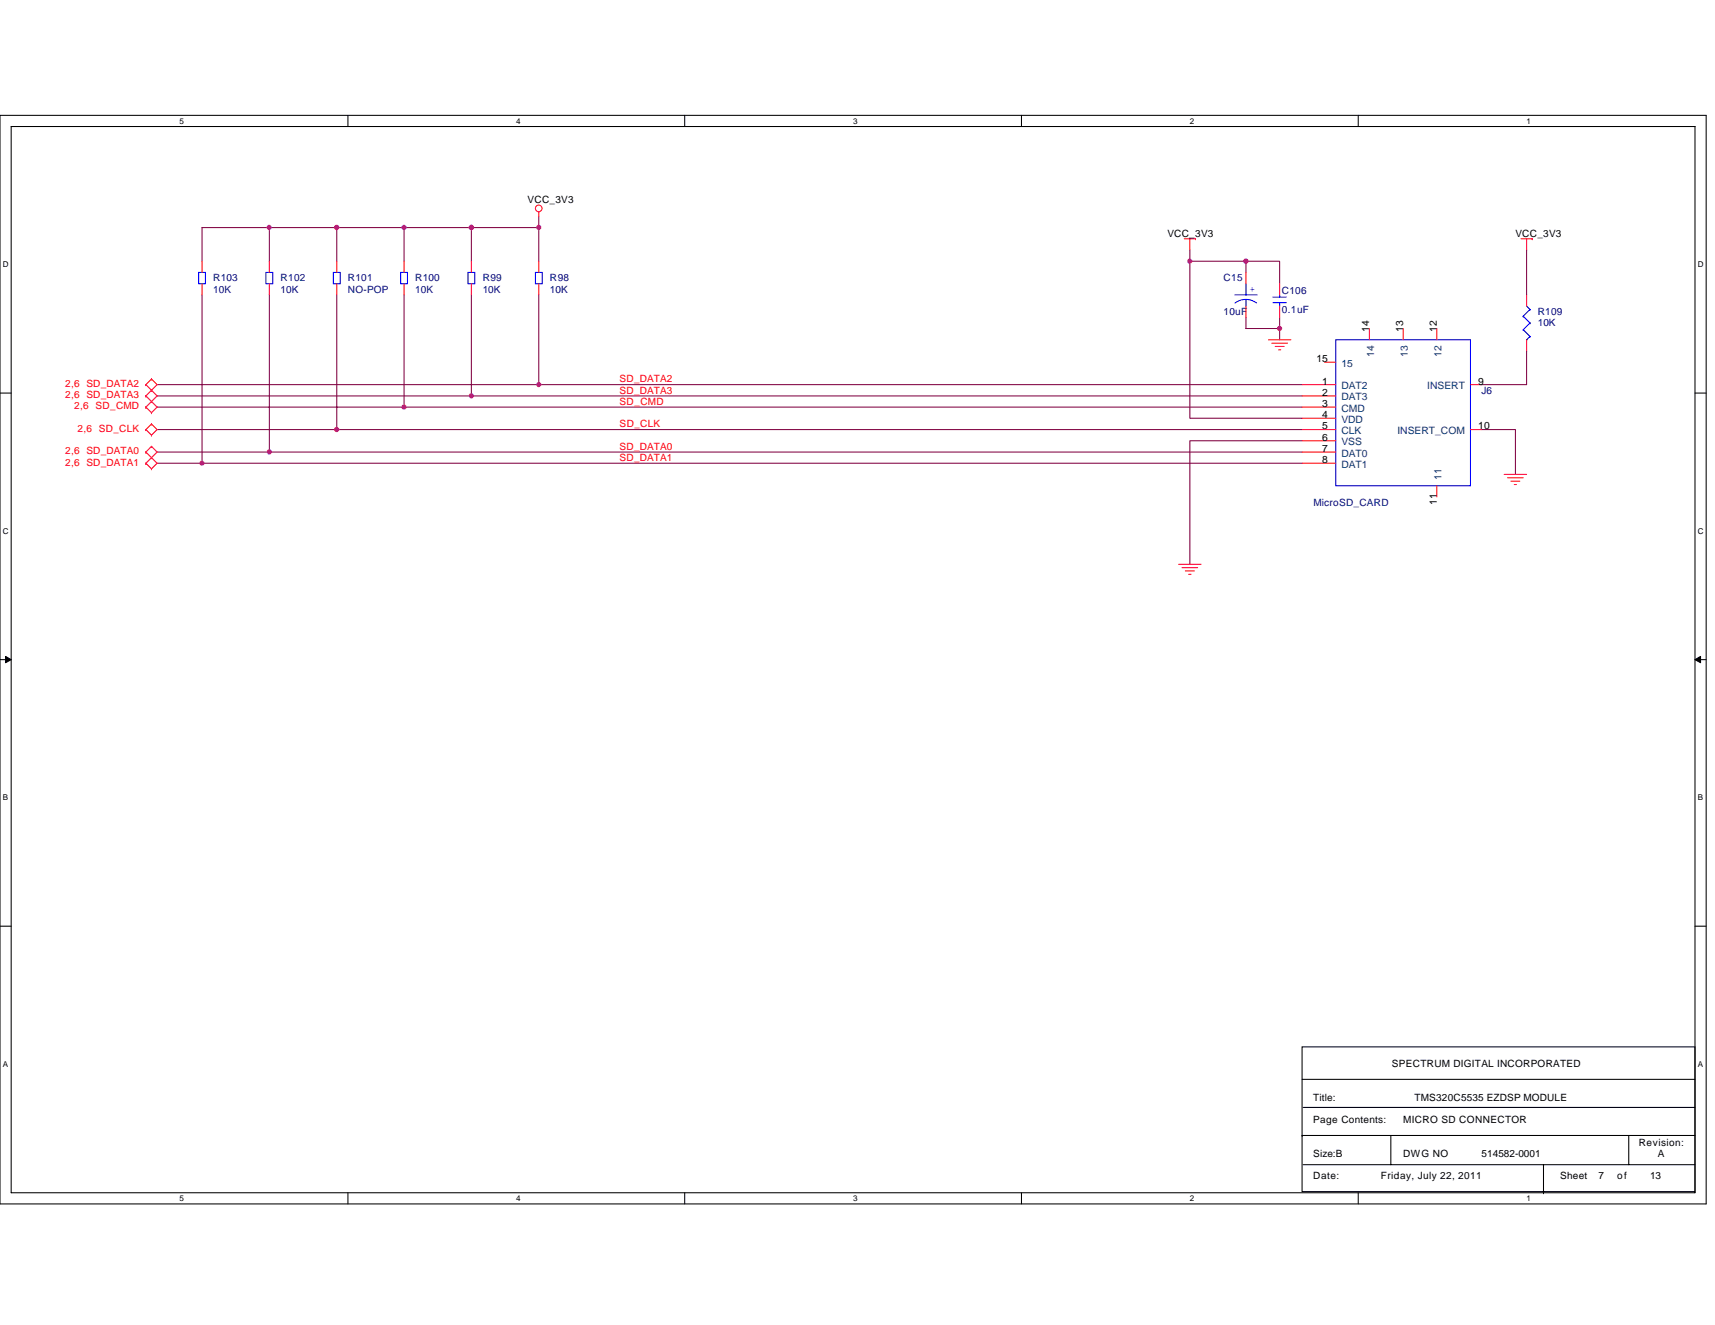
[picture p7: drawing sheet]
<svg xmlns="http://www.w3.org/2000/svg" width="279mm" height="216mm" viewBox="0 0 279 216" stroke-linecap="round" stroke-linejoin="round" font-family="sans-serif">
<path d="M0 18.8h278v177.4h-278zM1.8 20.6h274.3v173.8h-274.3z" fill="none" stroke="#000" stroke-width=".17"/>
<g fill="#fff">
<path d="M29.3 19h.7v1.4h-.7z"/>
<path d="M29.3 194.5h.7v1.5h-.7z"/>
</g>
<path d="M56.7 18.8v1.8M56.7 194.4v1.8" fill="none" stroke="#000" stroke-width=".17"/>
<g fill="#fff">
<path d="M84.1 19h.7v1.4h-.7z"/>
<path d="M84.1 194.5h.7v1.5h-.7z"/>
</g>
<path d="M111.5 18.8v1.8M111.5 194.4v1.8" fill="none" stroke="#000" stroke-width=".17"/>
<g fill="#fff">
<path d="M139 19h.7v1.4h-.7z"/>
<path d="M139 194.5h.7v1.5h-.7z"/>
</g>
<path d="M166.4 18.8v1.8M166.4 194.4v1.8" fill="none" stroke="#000" stroke-width=".17"/>
<g fill="#fff">
<path d="M193.8 19h.8v1.4h-.8z"/>
<path d="M193.8 194.5h.8v1.5h-.8z"/>
</g>
<path d="M221.3 18.8v1.8M221.3 194.4v1.8" fill="none" stroke="#000" stroke-width=".17"/>
<g fill="#fff">
<path d="M248.7 19h.7v1.4h-.7z"/>
<path d="M248.7 194.5h.7v1.5h-.7z"/>
<path d="M.5 42.3h.9v1.5h-.9z"/>
<path d="M276.6 42.3h1v1.5h-1z"/>
<path d="M.5 85.8h.9v1.4h-.9z"/>
<path d="M276.6 85.8h1v1.4h-1z"/>
</g>
<path d="M0 64.1h1.8M276.1 64.1h1.9" fill="none" stroke="#000" stroke-width=".17"/>
<g fill="#fff">
<path d="M.5 129.2h.8v1.5h-.8z"/>
<path d="M276.6 129.2h.9v1.5h-.9z"/>
</g>
<path d="M0 107.5h1.8M276.1 107.5h1.9" fill="none" stroke="#000" stroke-width=".17"/>
<path d="M.9 107l.9 .5-.9 .5zM276.1 107.5l1-.5v1z" fill="#000" stroke="#000" stroke-width=".16"/>
<g fill="#fff">
<path d="M.5 172.6h.8v1.5h-.8z"/>
<path d="M276.6 172.6h.9v1.5h-.9z"/>
</g>
<path d="M0 150.9h1.8M276.1 150.9h1.9M212.1 170.6h64v23.6h-64zM212.1 175.9h64M212.1 185h.1M212.1 185h64M212.3 189.8h63.8M212.3 180.4h63.8M226.6 185v4.8M251.5 194.4h.1M251.5 189.8v4.6M265.3 185v4.8" fill="none" stroke="#000" stroke-width=".17"/>
<g fill="none" stroke="#800040" stroke-width=".17">
<path d="M43.9 37.1v5.5M43.9 37.1h-11v5.5M43.9 37.1h21.9M43.9 37.1h.1M54.9 37.1v5.5M65.8 37.1v5.5M65.8 37.1h11M76.8 37.1h11M76.8 37.1v5.5M87.8 35.2v1.9M87.8 37.1v5.5M32.9 48v27.5"/>
<path d="M43.9 48v25.7M54.9 48v22M65.8 48v18.3M76.8 48v16.5M87.8 48v14.7M193.8 40.7v1.9h14.7v3.6M193.8 42.6v25.6h18.3M203 51.7v1.8h5.5v1.9M203 42.6v1.8M208.5 51.7v1.8M248.7 40.7v7.3M248.7 57.2v5.5h-7.3"/>
<path d="M25.6 66.3h40.2M25.6 73.7h18.3M25.6 64.5h51.2M25.6 70h29.3M25.6 62.7h62.2M25.6 75.5h7.3M32.9 75.5h.1M32.9 75.5h179.2M43.9 73.7h.1M43.9 73.7h168.2M54.9 70h.1M54.9 70h157.2"/>
<path d="M65.8 66.3h.1M65.8 66.3h146.3M76.8 64.5h.1M76.8 64.5h135.3M87.8 62.7h.1M87.8 62.7h124.3M212.1 71.8h-18.3v20.1M241.4 70h5.5v7.3"/>
</g>
<g fill="none" stroke="#f00" stroke-width=".17">
<path d="M87.8 34.5v.7M192.9 38.9h1.9M193.8 38.9v1.8M194.8 38.9h.1M247.8 38.9h1.8M248.7 38.9v1.8M249.6 38.9h.1M32.9 42.6v1.8M32.9 46.2v1.8M43.9 42.6v1.8M43.9 46.2v1.8M54.9 42.6v1.8"/>
<path d="M54.9 46.2v1.8M65.8 42.6v1.8M65.8 46.2v1.8M76.8 42.6v1.8M76.8 46.2v1.8M87.8 42.6v1.8M87.8 46.2v1.8M203 44.4v1.8M203 49.9v1.8M206.7 55.4h3.6M207.2 55.9h2.6M207.8 56.5h1.4"/>
<path d="M208.3 57h.4M208.5 46.2v1.8M208.5 49.9v1.8M215.8 59h1.8M223.1 53.5v1.9M228.6 53.5v1.9M234.1 53.5v1.9M248.7 48v1.9M248.7 55.4v1.8M23.8 62.7h.1M23.8 64.5h.1M23.8 73.7h.1"/>
<path d="M23.8 70h.1M23.8 66.3h.1M23.8 75.5h.1M23.8 62.7l.9 .9M23.8 64.5l1.8 1.8-.9 .9M23.8 73.7l1.8 1.8-.9 .9M23.8 70l.9 .9M23.8 66.3l.9 .9M23.8 75.5l.9 .9M24.7 63.6h.1M24.7 61.8h.1M24.7 65.4h.1"/>
<path d="M24.7 74.6h.1M24.7 72.7h.1M24.7 70.9h.1M24.7 69.1h.1M24.7 67.2h.1M24.7 76.4h.1M24.7 61.8l.9 .9-.9 .9M24.7 61.8l-.9 .9M24.7 63.6l.9 .9-1.8 1.8M24.7 63.6l-.9 .9M24.7 72.7l.9 1-1.8 1.8M24.7 72.7l-.9 1"/>
<path d="M24.7 69.1l.9 .9-.9 .9M24.7 69.1l-.9 .9M212.1 64.5h5.5M212.1 66.3h5.5M212.1 68.2h5.5M212.1 70h5.5M212.1 71.8h5.5M212.1 73.7h5.5M212.1 75.5h5.5M212.1 62.7h5.5M234.1 79.1v1.9M239.6 70h1.8"/>
<path d="M239.6 62.7h1.8M245 77.3h3.7M245.6 77.9h2.6M246.1 78.4h1.5M246.7 79h.4M192 91.9h3.7M192.6 92.5h2.5M193.1 93h1.5M193.7 93.6h.3"/>
<circle cx="87.8" cy="34" r=".54"/>
</g>
<g fill="none" stroke="#00f" stroke-width=".17">
<path d="M32.4 44.4h1.1v1.8h-1.1zM43.3 44.4h1.1v1.8h-1.1zM54.3 44.4h1.1v1.8h-1.1zM65.3 44.4h1.1v1.8h-1.1zM76.2 44.4h1.1v1.8h-1.1zM87.2 44.4h1.1v1.8h-1.1zM201.2 48h3.6M201.2 49.4a2.9 2.9 0 0 1 3.5 0M203 48.8v1.1M203 46.2v1.8M207.4 49.3h2.2M207.4 48.4h2.2"/>
<path d="M208.5 48v.4M208.5 49.3h.1M208.5 49.3v.6M217.6 55.4h22v23.7h-22zM248.2 51.5h.1M248.2 53.7h.1M248.2 53.7l1.1 1.1M248.2 51.5l1.1 1.1M248.7 55.4h.1M248.7 49.9l.6 .5M249.3 54.8h.1M249.3 52.6h.1"/>
<path d="M249.3 50.4h.1M249.3 54.8l-.6 .6M249.3 50.4l-1.1 1.1M249.3 52.6l-1.1 1.1"/>
</g>
<g fill="#f0f" stroke="#f0f" stroke-width=".17">
<circle cx="65.8" cy="37.1" r=".36"/>
<circle cx="76.8" cy="37.1" r=".36"/>
<circle cx="87.8" cy="37.1" r=".36"/>
<circle cx="43.9" cy="37.1" r=".36"/>
<circle cx="43.9" cy="73.6" r=".36"/>
<circle cx="65.8" cy="66.3" r=".35"/>
<circle cx="32.9" cy="75.5" r=".35"/>
<circle cx="76.8" cy="64.5" r=".36"/>
<circle cx="54.8" cy="70" r=".36"/>
<circle cx="208.5" cy="53.5" r=".35"/>
<circle cx="203" cy="42.6" r=".35"/>
<circle cx="87.8" cy="62.7" r=".35"/>
<circle cx="193.8" cy="42.6" r=".35"/>
<circle cx="54.8" cy="37.1" r=".36"/>
</g>
<g font-size="1.7">
<text x="214.5" y="59">15</text>
<text x="223.1" y="54.1" transform="rotate(-90 223.1 54.1)">14</text>
<text x="228.6" y="54.1" transform="rotate(-90 228.6 54.1)">13</text>
<text x="234.1" y="54.1" transform="rotate(-90 234.1 54.1)">12</text>
<text x="215.4" y="64.5">2</text>
<text x="215.4" y="62.7">1</text>
<text x="240.8" y="62.7">9</text>
<text x="215.4" y="66.3">3</text>
<text x="215.4" y="68.1">4</text>
<text x="215.4" y="70">5</text>
<text x="215.4" y="71.8">6</text>
<text x="240.8" y="70">10</text>
<text x="215.4" y="73.6">7</text>
<text x="215.4" y="75.5">8</text>
<text x="234.1" y="82.3" transform="rotate(-90 234.1 82.3)">11</text>
</g>
<g font-size="1.7" fill="#004080">
<text x="218.5" y="59.8">15</text>
<text x="223.9" y="58.1" transform="rotate(-90 223.9 58.1)">14</text>
<text x="229.4" y="58.1" transform="rotate(-90 229.4 58.1)">13</text>
<text x="234.8" y="58.1" transform="rotate(-90 234.8 58.1)">12</text>
<text x="218.5" y="65.3">DAT3</text>
<text x="218.5" y="63.4">DAT2</text>
<text x="232.5" y="63.4">INSERT</text>
<text x="218.5" y="67.1">CMD</text>
<text x="218.5" y="68.9">VDD</text>
<text x="218.5" y="70.7">CLK</text>
<text x="227.7" y="70.7">INSERT_COM</text>
<text x="218.5" y="72.6">VSS</text>
<text x="218.5" y="74.4">DAT0</text>
<text x="218.5" y="76.2">DAT1</text>
<text x="234.8" y="78.2" transform="rotate(-90 234.8 78.2)">11</text>
</g>
<g font-size="1.6">
<text x="86" y="33.1">VCC_3V3</text>
<text x="190.2" y="38.6">VCC_3V3</text>
<text x="246.9" y="38.6">VCC_3V3</text>
<text x="226.8" y="173.9">SPECTRUM DIGITAL INCORPORATED</text>
<text x="214" y="179.4">Title:</text>
<text x="230.4" y="179.4">TMS320C5535 EZDSP MODULE</text>
<text x="214" y="183">Page Contents:</text>
<text x="228.6" y="183">MICRO SD CONNECTOR</text>
<text x="214" y="188.5">Size:B</text>
<text x="228.6" y="188.5">DWG NO</text>
<text x="241.4" y="188.5">514582-0001</text>
<text x="267" y="186.7">Revision:</text>
<text x="270.1" y="188.5">A</text>
<text x="214" y="192.2">Date:</text>
<text x="224.9" y="192.2">Friday, July 22, 2011</text>
<text x="254.2" y="192.2">Sheet</text>
<text x="260.4" y="192.2">7</text>
<text x="263.5" y="192.2">of</text>
<text x="268.8" y="192.2">13</text>
</g>
<g font-size="1.6" fill="#000080">
<text x="34.7" y="45.9">R103</text>
<text x="34.7" y="47.7">10K</text>
<text x="45.7" y="45.9">R102</text>
<text x="45.7" y="47.7">10K</text>
<text x="56.7" y="45.9">R101</text>
<text x="56.7" y="47.7">NO-POP</text>
<text x="67.6" y="45.9">R100</text>
<text x="67.6" y="47.7">10K</text>
<text x="78.6" y="45.9">R99</text>
<text x="78.6" y="47.7">10K</text>
<text x="89.6" y="45.9">R98</text>
<text x="89.6" y="47.7">10K</text>
<text x="199.3" y="45.9">C15</text>
<text x="208.9" y="47.9">C106</text>
<text x="199.3" y="51.4">10uF</text>
<text x="208.8" y="51">0.1uF</text>
<text x="250.5" y="51.4">R109</text>
<text x="250.5" y="53.2">10K</text>
<text x="241.4" y="64.2">J6</text>
<text x="214" y="82.4">MicroSD_CARD</text>
</g>
<text font-size="1.6" fill="#00f" x="203.5" y="47.5">+</text>
<g font-size="1.6" fill="#f00">
<text x="10.6" y="63.1">2,6 SD_DATA2</text>
<text x="10.6" y="64.9">2,6 SD_DATA3</text>
<text x="100.9" y="66">SD_CMD</text>
<text x="100.9" y="64.2">SD_DATA3</text>
<text x="100.9" y="62.3">SD_DATA2</text>
<text x="12.1" y="66.7">2,6 SD_CMD</text>
<text x="12.6" y="70.4">2,6 SD_CLK</text>
<text x="100.9" y="69.6">SD_CLK</text>
<text x="10.6" y="74">2,6 SD_DATA0</text>
<text x="10.6" y="75.9">2,6 SD_DATA1</text>
<text x="100.9" y="75.1">SD_DATA1</text>
<text x="100.9" y="73.3">SD_DATA0</text>
</g>
<g font-size="1.3">
<text x="29.3" y="20.2">5</text>
<text x="84.1" y="20.2">4</text>
<text x="139" y="20.2">3</text>
<text x="193.8" y="20.2">2</text>
<text x="248.7" y="20.2">1</text>
<text x=".5" y="43.5">D</text>
<text x="276.6" y="43.5">D</text>
<text x=".5" y="87">C</text>
<text x="276.6" y="87">C</text>
<text x=".5" y="130.4">B</text>
<text x="276.6" y="130.4">B</text>
<text x=".5" y="173.8">A</text>
<text x="276.6" y="173.8">A</text>
<text x="29.3" y="195.7">5</text>
<text x="84.1" y="195.7">4</text>
<text x="139" y="195.7">3</text>
<text x="193.8" y="195.7">2</text>
<text x="248.7" y="195.7">1</text>
</g>
</svg>
